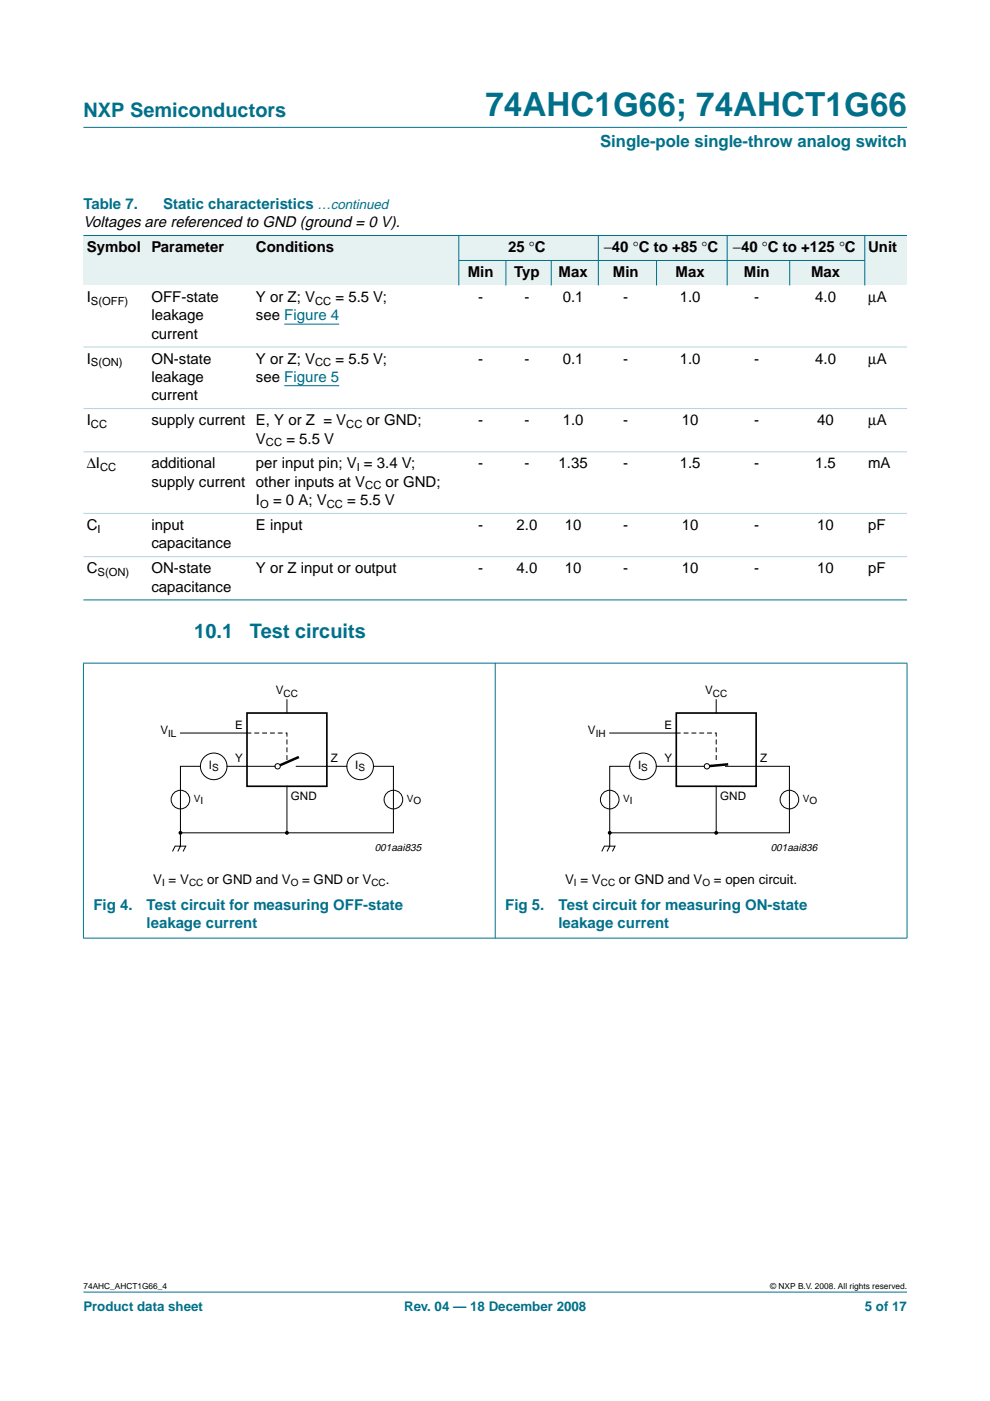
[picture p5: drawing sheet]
<svg xmlns="http://www.w3.org/2000/svg" width="210mm" height="297mm" viewBox="0 0 210 297" stroke-linecap="round" stroke-linejoin="round" font-family="sans-serif">
<g fill="#00708a" stroke="#00708a" stroke-width=".21">
<path d="M17.7 273.9h174.6z"/>
<path d="M17.7 27h174.6z"/>
</g>
<path d="M60.3 68.7h11.6M60.3 81.8h11.6" fill="none" stroke="#00f" stroke-width=".21"/>
<g fill="#e6f2f2">
<path d="M17.7 49.9h13.7v10.6h-13.7z" fill-rule="evenodd"/>
<path d="M31.4 49.9h22.2v10.6h-22.2z" fill-rule="evenodd"/>
<path d="M53.6 49.9h43.7v10.6h-43.7z" fill-rule="evenodd"/>
<path d="M97.3 49.9h29.6v5.3h-29.6z" fill-rule="evenodd"/>
<path d="M126.9 49.9h27.3v5.3h-27.3z" fill-rule="evenodd"/>
<path d="M154.2 49.9h29.2v5.3h-29.2z" fill-rule="evenodd"/>
<path d="M183.4 49.9h8.9v10.6h-8.9z" fill-rule="evenodd"/>
<path d="M97.3 55.2h10v5.3h-10z" fill-rule="evenodd"/>
<path d="M107.3 55.2h9.6v5.3h-9.6z" fill-rule="evenodd"/>
<path d="M116.9 55.2h10v5.3h-10z" fill-rule="evenodd"/>
<path d="M126.9 55.2h12.3v5.3h-12.3z" fill-rule="evenodd"/>
<path d="M139.2 55.2h15v5.3h-15z" fill-rule="evenodd"/>
<path d="M154.2 55.2h13.2v5.3h-13.2z" fill-rule="evenodd"/>
<path d="M167.4 55.2h16v5.3h-16z" fill-rule="evenodd"/>
</g>
<g fill="#00708a" stroke="#00708a" stroke-width=".21">
<path d="M97.3 49.9v10.6z"/>
<path d="M107.3 55.2v5.3z"/>
<path d="M116.9 55.2v5.3z"/>
<path d="M126.9 49.9v10.6z"/>
<path d="M139.2 55.2v5.3z"/>
<path d="M154.2 49.9v10.6z"/>
<path d="M167.4 55.2v5.3z"/>
<path d="M183.4 49.9v10.6z"/>
<path d="M17.7 49.9h174.6z"/>
<path d="M97.2 55.2h86.2z"/>
<path d="M17.7 127.2h174.6z"/>
<path d="M17.7 140.6v58.3z"/>
<path d="M105 140.6v58.3z"/>
<path d="M192.3 140.6v58.3z"/>
<path d="M17.6 140.6h174.8z"/>
<path d="M17.6 198.9h174.8z"/>
</g>
<g fill="#b3d4db" stroke="#b3d4db" stroke-width=".21">
<path d="M17.7 73.6h174.6z"/>
<path d="M17.7 86.6h174.6z"/>
<path d="M17.7 95.8h174.6z"/>
<path d="M17.7 108.8h174.6z"/>
<path d="M17.7 118h174.6z"/>
</g>
<path d="M38.3 176.6v2.8l-.6 1.1M36.6 180.5l.5-1.1h2.3l-.6 1.1" fill="none" stroke="#000" stroke-width=".21"/>
<path d="M63.4 160.5l-4.5 2" fill="none" stroke="#000" stroke-width=".53"/>
<circle cx="58.9" cy="162.5" r=".56" fill="#fff" stroke="#000" stroke-width=".21"/>
<g fill="none" stroke="#000" stroke-width=".21">
<path d="M38.3 155.4h14.1M60.8 148.4v2.8M129.3 155.4h14.1M151.9 148.4v2.8M42.5 162.5h-4.2v14.1h45.1v-14.1h-4.2M58.3 162.5h-10.2M60.8 166.7v9.9M62.8 162.5h10.7M129.3 176.6v2.8l-.6 1.1M133.5 162.5h-4.2v14.1h38.1v-14.1h-7.1M139.2 162.5h4.2M151.9 166.7v9.9"/>
<path d="M127.6 180.5l.5-1.1h2.3l-.6 1.1"/>
<circle cx="38.3" cy="169.5" r="1.98"/>
<circle cx="45.3" cy="162.5" r="2.81"/>
<circle cx="76.4" cy="162.5" r="2.81"/>
<circle cx="83.4" cy="169.5" r="1.98"/>
<circle cx="129.3" cy="169.5" r="1.98"/>
<circle cx="136.3" cy="162.5" r="2.81"/>
<circle cx="167.4" cy="169.5" r="1.98"/>
</g>
<g fill="#000" stroke="#000" stroke-width=".25">
<circle cx="38.3" cy="176.6" r=".28"/>
<circle cx="60.8" cy="176.6" r=".28"/>
<circle cx="129.3" cy="176.6" r=".28"/>
<circle cx="151.9" cy="176.6" r=".28"/>
</g>
<path d="M52.4 151.2h16.9v15.5h-16.9zM143.4 151.2h16.9v15.5h-16.9z" fill="none" stroke="#000" stroke-width=".35"/>
<path d="M52.4 155.4h8.4v6.2M143.4 155.4h8.5v6.2" fill="none" stroke="#000" stroke-width=".21" stroke-dasharray=".8"/>
<path d="M154.4 162l-4.5 .5" fill="none" stroke="#000" stroke-width=".53"/>
<circle cx="149.9" cy="162.5" r=".56" fill="#fff" stroke="#000" stroke-width=".21"/>
<path d="M143.4 162.5h5.9M153.8 162.5h6.5" fill="none" stroke="#000" stroke-width=".21"/>
<text font-size="7.1" fill="#00708a" x="102.9" y="24.7">74AHC1G66; 74AHCT1G66</text>
<g font-size="4.2" fill="#00708a">
<text x="17.7" y="24.9">NXP Semiconductors</text>
<text x="41.2" y="135.3">10.1</text>
<text x="53" y="135.3">Test circuits</text>
</g>
<text font-size="3.5" fill="#00708a" x="127.2" y="31.1">Single-pole single-throw analog switch</text>
<g font-size="3.2" fill="#00708a">
<text x="17.7" y="44.3">Table 7.</text>
<text x="34.6" y="44.3">Static characteristics …continued</text>
<text x="19.8" y="192.9">Fig 4.</text>
<text x="31.1" y="196.8">leakage current</text>
<text x="31.1" y="192.9">Test circuit for measuring OFF-state</text>
<text x="107.1" y="192.9">Fig 5.</text>
<text x="118.4" y="196.8">leakage current</text>
<text x="118.4" y="192.9">Test circuit for measuring ON-state</text>
</g>
<g font-size="3.2">
<text x="17.7" y="48.2">Voltages are referenced to GND (ground = 0 V).</text>
<text x="18.4" y="53.5">Symbol</text>
<text x="32.1" y="53.5">Parameter</text>
<text x="54.3" y="53.5">Conditions</text>
<text x="107.7" y="53.5">25 °C</text>
<text x="128" y="53.5">−40 °C to +85 °C</text>
<text x="155.4" y="53.5">−40 °C to +125 °C</text>
<text x="184.1" y="53.5">Unit</text>
<text x="99.2" y="58.8">Min</text>
<text x="109" y="58.8">Typ</text>
<text x="118.4" y="58.8">Max</text>
<text x="129.9" y="58.8">Min</text>
<text x="143.2" y="58.8">Max</text>
<text x="157.7" y="58.8">Min</text>
<text x="172" y="58.8">Max</text>
<text x="18.4" y="64">I</text>
<text x="32.1" y="64">OFF-state</text>
<text x="54.3" y="64">Y or Z; V</text>
<text x="71.1" y="64">= 5.5 V;</text>
<text x="101.4" y="64">-</text>
<text x="111.2" y="64">-</text>
<text x="119.3" y="64">0.1</text>
<text x="132.2" y="64">-</text>
<text x="144.1" y="64">1.0</text>
<text x="159.9" y="64">-</text>
<text x="172.8" y="64">4.0</text>
<text x="184.1" y="64">µA</text>
<text x="32.1" y="67.9">leakage</text>
<text x="32.1" y="71.8">current</text>
<text x="54.3" y="67.9">see Figure 4</text>
<text x="18.4" y="77.1">I</text>
<text x="32.1" y="77.1">ON-state</text>
<text x="54.3" y="77.1">Y or Z; V</text>
<text x="71.1" y="77.1">= 5.5 V;</text>
<text x="101.4" y="77.1">-</text>
<text x="111.2" y="77.1">-</text>
<text x="119.3" y="77.1">0.1</text>
<text x="132.2" y="77.1">-</text>
<text x="144.1" y="77.1">1.0</text>
<text x="159.9" y="77.1">-</text>
<text x="172.8" y="77.1">4.0</text>
<text x="184.1" y="77.1">µA</text>
<text x="32.1" y="81">leakage</text>
<text x="54.3" y="81">see Figure 5</text>
<text x="32.1" y="84.9">current</text>
<text x="18.4" y="90.2">I</text>
<text x="32.1" y="90.2">supply current</text>
<text x="54.3" y="90.2">E, Y or Z = V</text>
<text x="54.3" y="94">V</text>
<text x="60.7" y="94">= 5.5 V</text>
<text x="77.7" y="90.2">or GND;</text>
<text x="101.4" y="90.2">-</text>
<text x="111.2" y="90.2">-</text>
<text x="119.3" y="90.2">1.0</text>
<text x="132.2" y="90.2">-</text>
<text x="144.6" y="90.2">10</text>
<text x="159.9" y="90.2">-</text>
<text x="173.3" y="90.2">40</text>
<text x="184.1" y="90.2">µA</text>
<text x="18.4" y="99.3">∆I</text>
<text x="32.1" y="99.3">additional</text>
<text x="54.3" y="99.3">per input pin; V = 3.4 V;</text>
<text x="101.4" y="99.3">-</text>
<text x="111.2" y="99.3">-</text>
<text x="118.4" y="99.3">1.35</text>
<text x="132.2" y="99.3">-</text>
<text x="144.1" y="99.3">1.5</text>
<text x="159.9" y="99.3">-</text>
<text x="172.8" y="99.3">1.5</text>
<text x="184.1" y="99.3">mA</text>
<text x="32.1" y="103.2">supply current</text>
<text x="54.3" y="107.1">I</text>
<text x="54.3" y="103.2">other inputs at V</text>
<text x="57.9" y="107.1">= 0 A; V</text>
<text x="73.6" y="107.1">= 5.5 V</text>
<text x="81.8" y="103.2">or GND;</text>
<text x="18.4" y="112.4">C</text>
<text x="32.1" y="112.4">input</text>
<text x="54.3" y="112.4">E input</text>
<text x="101.4" y="112.4">-</text>
<text x="109.5" y="112.4">2.0</text>
<text x="119.7" y="112.4">10</text>
<text x="132.2" y="112.4">-</text>
<text x="144.6" y="112.4">10</text>
<text x="159.9" y="112.4">-</text>
<text x="173.3" y="112.4">10</text>
<text x="184.1" y="112.4">pF</text>
<text x="32.1" y="116.3">capacitance</text>
<text x="18.4" y="121.5">C</text>
<text x="32.1" y="121.5">ON-state</text>
<text x="32.1" y="125.4">capacitance</text>
<text x="54.3" y="121.5">Y or Z input or output</text>
<text x="101.4" y="121.5">-</text>
<text x="109.5" y="121.5">4.0</text>
<text x="119.8" y="121.5">10</text>
<text x="132.2" y="121.5">-</text>
<text x="144.6" y="121.5">10</text>
<text x="159.9" y="121.5">-</text>
<text x="173.3" y="121.5">10</text>
<text x="184.1" y="121.5">pF</text>
</g>
<g font-size="2.8">
<text x="32.5" y="187.4">V = V</text>
<text x="43.9" y="187.4">or GND and V</text>
<text x="64.1" y="187.4">= GND or V</text>
<text x="81.8" y="187.4">.</text>
<text x="119.8" y="187.4">V = V</text>
<text x="131.2" y="187.4">or GND and V</text>
<text x="151.4" y="187.4">= open circuit.</text>
</g>
<g font-size="2.8" fill="#00708a">
<text x="17.7" y="278">Product data sheet</text>
<text x="85.7" y="278">Rev. 04 — 18 December 2008</text>
<text x="183.4" y="278">5 of 17</text>
</g>
<g font-size="2.5">
<text x="58.5" y="147.2">V</text>
<text x="149.5" y="147.2">V</text>
<text x="34" y="155.7">V</text>
<text x="49.9" y="154.6">E</text>
<text x="124.7" y="155.7">V</text>
<text x="140.9" y="154.6">E</text>
<text x="49.9" y="161.6">Y</text>
<text x="70.1" y="161.6">Z</text>
<text x="140.9" y="161.6">Y</text>
<text x="161.2" y="161.6">Z</text>
<text x="44.3" y="163">I</text>
<text x="75.3" y="163">I</text>
<text x="135.3" y="163">I</text>
<text x="61.7" y="169.5">GND</text>
<text x="152.7" y="169.5">GND</text>
</g>
<g font-size="2.4">
<text x="19.3" y="64.6">S(OFF)</text>
<text x="66.8" y="64.6">CC</text>
<text x="19.3" y="77.7">S(ON)</text>
<text x="66.8" y="77.7">CC</text>
<text x="19.3" y="90.7">CC</text>
<text x="56.4" y="94.6">CC</text>
<text x="73.4" y="90.7">CC</text>
<text x="21.2" y="99.9">CC</text>
<text x="75.6" y="99.9">I</text>
<text x="55.2" y="107.7">O</text>
<text x="69.3" y="107.7">CC</text>
<text x="77.4" y="103.8">CC</text>
<text x="20.7" y="112.9">I</text>
<text x="20.7" y="122.1">S(ON)</text>
</g>
<g font-size="2.2">
<text x="79.5" y="180.5">001aai835</text>
<text x="163.4" y="180.5">001aai836</text>
</g>
<g font-size="2.1">
<text x="60.1" y="147.7">CC</text>
<text x="151.1" y="147.7">CC</text>
<text x="35.6" y="156.2">IL</text>
<text x="126.3" y="156.2">IH</text>
<text x="45" y="163.5">S</text>
<text x="76" y="163.5">S</text>
<text x="136" y="163.5">S</text>
<text x="41.1" y="170.1">VI</text>
<text x="86.2" y="170.1">VO</text>
<text x="132.1" y="170.1">VI</text>
<text x="170.2" y="170.1">VO</text>
<text x="34.4" y="187.9">I</text>
<text x="40.1" y="187.9">CC</text>
<text x="61.6" y="187.9">O</text>
<text x="78.7" y="187.9">CC</text>
<text x="121.7" y="187.9">I</text>
<text x="127.4" y="187.9">CC</text>
<text x="149" y="187.9">O</text>
</g>
<g font-size="1.8">
<text x="17.7" y="273.4">74AHC_AHCT1G66_4</text>
<text x="163.3" y="273.4">© NXP B.V. 2008. All rights reserved.</text>
</g>
</svg>
